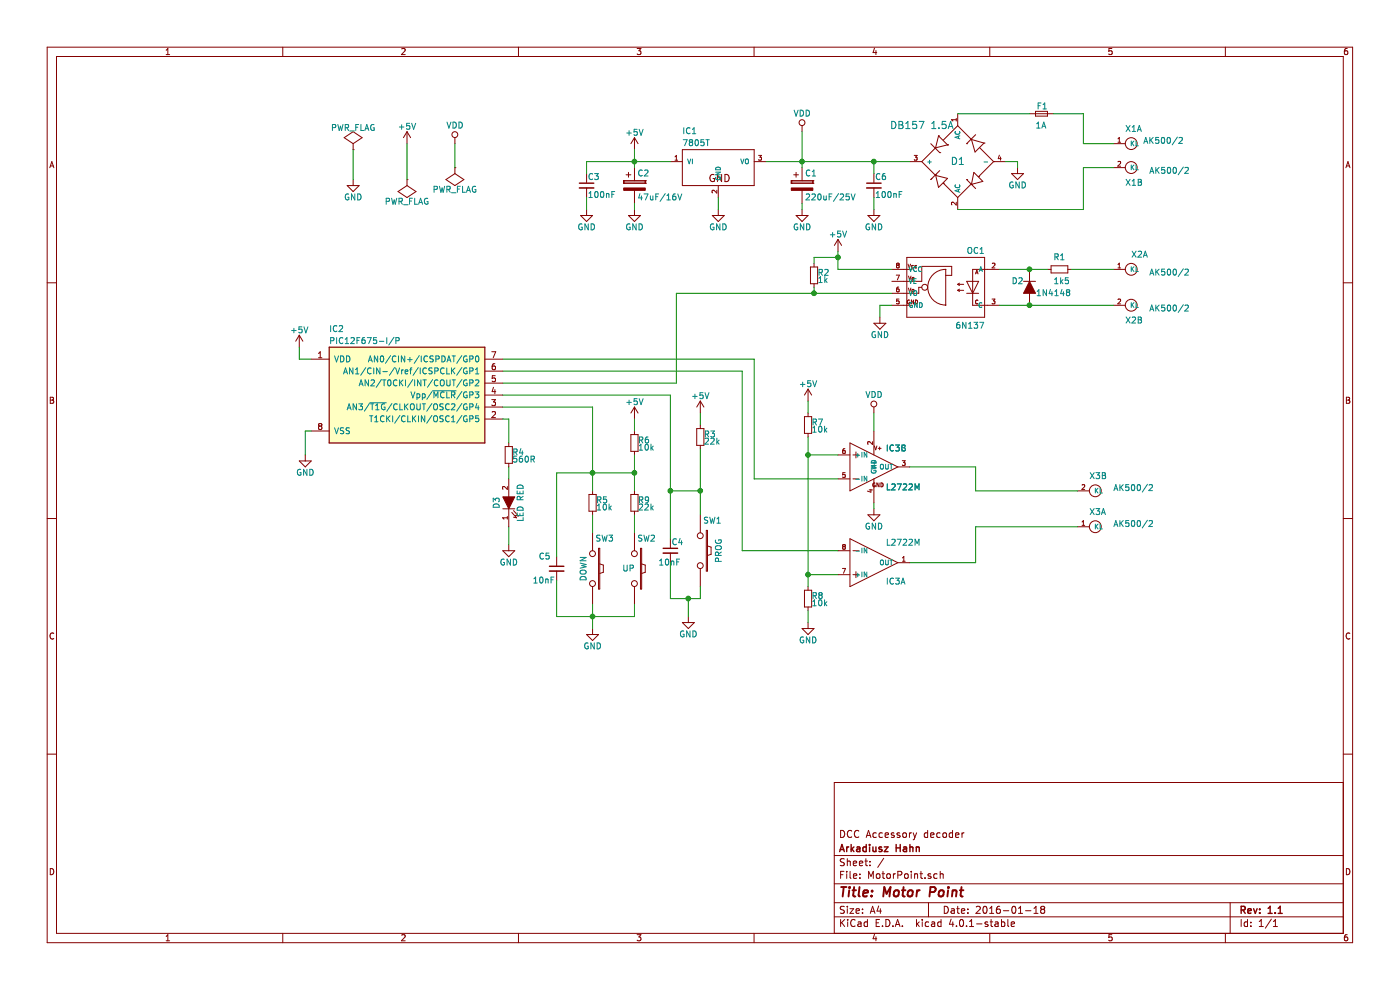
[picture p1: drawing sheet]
EESchema Schematic File Version 2
LIBS:power
LIBS:device
LIBS:transistors
LIBS:conn
LIBS:linear
LIBS:regul
LIBS:74xx
LIBS:cmos4000
LIBS:adc-dac
LIBS:memory
LIBS:xilinx
LIBS:microcontrollers
LIBS:dsp
LIBS:microchip
LIBS:analog_switches
LIBS:motorola
LIBS:texas
LIBS:intel
LIBS:audio
LIBS:interface
LIBS:digital-audio
LIBS:philips
LIBS:display
LIBS:cypress
LIBS:siliconi
LIBS:opto
LIBS:atmel
LIBS:contrib
LIBS:valves
LIBS:optocoupler
LIBS:microchip_pic12mcu
LIBS:linear4
LIBS:con-ptr500+
LIBS:DB-1
LIBS:MotorPoint-cache
EELAYER 25 0
EELAYER END
$Descr A4 11693 8268
encoding utf-8
Sheet 1 1
Title "Motor Point"
Date "2016-01-18"
Rev "1.1"
Comp "Arkadiusz Hahn"
Comment1 "DCC Accessory decoder"
Comment2 ""
Comment3 ""
Comment4 ""
$EndDescr
$Comp
L D D2
U 1 1
P 8600 2400
F 0 "D2" V 8550 2300 50  0000 C CNN
F 1 "1N4148" V 8650 2600 50  0000 C CNN
F 2 "MotorPoint:Diode_DO-41_SOD81_Vertical_KathodeUp" H 8600 2400 50  0001 C CNN
F 3 "" H 8600 2400 50  0000 C CNN
	1    8600 2400
	0    1    1    0   
$EndComp
$Comp
L GND #PWR23
U 1 1
P 7350 2650
F 0 "#PWR23" H 7350 2400 50  0001 C CNN
F 1 "GND" H 7350 2500 50  0000 C CNN
F 2 "" H 7350 2650 50  0000 C CNN
F 3 "" H 7350 2650 50  0000 C CNN
	1    7350 2650
	1    0    0    -1  
$EndComp
$Comp
L GND #PWR14
U 1 1
P 6000 1750
F 0 "#PWR14" H 6000 1500 50  0001 C CNN
F 1 "GND" H 6000 1600 50  0000 C CNN
F 2 "" H 6000 1750 50  0000 C CNN
F 3 "" H 6000 1750 50  0000 C CNN
	1    6000 1750
	1    0    0    -1  
$EndComp
$Comp
L SW_PUSH SW2
U 1 1
P 5300 4750
F 0 "SW2" V 5050 4850 50  0000 C CNN
F 1 "UP" V 5300 4700 50  0000 C CNN
F 2 "MotorPoint:sw_06" H 5300 4750 50  0001 C CNN
F 3 "" H 5300 4750 50  0000 C CNN
	1    5300 4750
	0    1    1    0   
$EndComp
$Comp
L SW_PUSH SW3
U 1 1
P 4950 4750
F 0 "SW3" V 4700 4850 50  0000 C CNN
F 1 "DOWN" H 4950 4670 50  0000 C CNN
F 2 "MotorPoint:sw_06" H 4950 4750 50  0001 C CNN
F 3 "" H 4950 4750 50  0000 C CNN
	1    4950 4750
	0    1    1    0   
$EndComp
$Comp
L SW_PUSH SW1
U 1 1
P 5850 4600
F 0 "SW1" V 5600 4700 50  0000 C CNN
F 1 "PROG" H 5850 4750 50  0000 C CNN
F 2 "MotorPoint:sw_06" H 5850 4600 50  0001 C CNN
F 3 "" H 5850 4600 50  0000 C CNN
	1    5850 4600
	0    1    1    0   
$EndComp
$Comp
L CP C1
U 1 1
P 6700 1550
F 0 "C1" H 6725 1650 50  0000 L CNN
F 1 "220uF/25V" H 6725 1450 50  0000 L CNN
F 2 "MotorPoint:C_Radial_D5_L11_P2.5" H 6738 1400 50  0001 C CNN
F 3 "" H 6700 1550 50  0000 C CNN
	1    6700 1550
	1    0    0    -1  
$EndComp
$Comp
L CP C2
U 1 1
P 5300 1550
F 0 "C2" H 5325 1650 50  0000 L CNN
F 1 "47uF/16V" H 5325 1450 50  0000 L CNN
F 2 "MotorPoint:C_Radial_D5_L11_P2.5" H 5338 1400 50  0001 C CNN
F 3 "" H 5300 1550 50  0000 C CNN
	1    5300 1550
	1    0    0    -1  
$EndComp
$Comp
L C_Small C3
U 1 1
P 4900 1550
F 0 "C3" H 4910 1620 50  0000 L CNN
F 1 "100nF" H 4910 1470 50  0000 L CNN
F 2 "Capacitors_SMD:C_1206_HandSoldering" H 4900 1550 50  0001 C CNN
F 3 "" H 4900 1550 50  0000 C CNN
	1    4900 1550
	1    0    0    -1  
$EndComp
$Comp
L C_Small C4
U 1 1
P 5600 4600
F 0 "C4" H 5610 4670 50  0000 L CNN
F 1 "10nF" H 5500 4500 50  0000 L CNN
F 2 "Capacitors_SMD:C_0805_HandSoldering" H 5600 4600 50  0001 C CNN
F 3 "" H 5600 4600 50  0000 C CNN
	1    5600 4600
	1    0    0    -1  
$EndComp
$Comp
L GND #PWR24
U 1 1
P 8500 1400
F 0 "#PWR24" H 8500 1150 50  0001 C CNN
F 1 "GND" H 8500 1250 50  0000 C CNN
F 2 "" H 8500 1400 50  0000 C CNN
F 3 "" H 8500 1400 50  0000 C CNN
	1    8500 1400
	1    0    0    -1  
$EndComp
$Comp
L GND #PWR16
U 1 1
P 6700 1750
F 0 "#PWR16" H 6700 1500 50  0001 C CNN
F 1 "GND" H 6700 1600 50  0000 C CNN
F 2 "" H 6700 1750 50  0000 C CNN
F 3 "" H 6700 1750 50  0000 C CNN
	1    6700 1750
	1    0    0    -1  
$EndComp
$Comp
L GND #PWR10
U 1 1
P 5300 1750
F 0 "#PWR10" H 5300 1500 50  0001 C CNN
F 1 "GND" H 5300 1600 50  0000 C CNN
F 2 "" H 5300 1750 50  0000 C CNN
F 3 "" H 5300 1750 50  0000 C CNN
	1    5300 1750
	1    0    0    -1  
$EndComp
$Comp
L GND #PWR7
U 1 1
P 4900 1750
F 0 "#PWR7" H 4900 1500 50  0001 C CNN
F 1 "GND" H 4900 1600 50  0000 C CNN
F 2 "" H 4900 1750 50  0000 C CNN
F 3 "" H 4900 1750 50  0000 C CNN
	1    4900 1750
	1    0    0    -1  
$EndComp
$Comp
L R_Small R2
U 1 1
P 6800 2300
F 0 "R2" H 6830 2320 50  0000 L CNN
F 1 "1k" H 6830 2260 50  0000 L CNN
F 2 "Resistors_SMD:R_1206_HandSoldering" H 6800 2300 50  0001 C CNN
F 3 "" H 6800 2300 50  0000 C CNN
	1    6800 2300
	1    0    0    -1  
$EndComp
$Comp
L PIC12F675-I/P IC2
U 1 1
P 3400 3300
F 0 "IC2" H 2750 3850 50  0000 L CNN
F 1 "PIC12F675-I/P" H 2750 3750 50  0000 L CNN
F 2 "MotorPoint:DIP-8_W7.62mm_LongPads" H 3400 3300 50  0001 C CNN
F 3 "" H 3400 3300 50  0000 C CNN
	1    3400 3300
	1    0    0    -1  
$EndComp
$Comp
L 6N137 OC1
U 1 1
P 7850 2450
F 0 "OC1" H 7475 2775 50  0000 L BNN
F 1 "6N137" H 7475 2150 50  0000 L BNN
F 2 "MotorPoint:DIP-8_W7.62mm_LongPads" H 7850 2600 50  0001 C CNN
F 3 "" H 7850 2450 60  0000 C CNN
	1    7850 2450
	-1   0    0    -1  
$EndComp
$Comp
L L2722M IC3
U 2 1
P 7300 3900
F 0 "IC3" H 7400 4025 50  0000 L BNN
F 1 "L2722M" H 7400 3700 50  0000 L BNN
F 2 "MotorPoint:DIP-8_W7.62mm_LongPads" H 7300 4050 50  0001 C CNN
F 3 "" H 7300 3900 60  0000 C CNN
	2    7300 3900
	1    0    0    -1  
$EndComp
$Comp
L L2722M IC3
U 3 1
P 7300 3900
F 0 "IC3" H 7400 4025 50  0000 L BNN
F 1 "L2722M" H 7400 3700 50  0000 L BNN
F 2 "linear4-DIL08" H 7300 4050 50  0001 C CNN
F 3 "" H 7300 3900 60  0000 C CNN
	3    7300 3900
	1    0    0    -1  
$EndComp
$Comp
L AK500/2 X3
U 1 1
P 9200 4400
F 0 "X3" H 9300 4550 50  0000 R TNN
F 1 "AK500/2" H 9100 4450 50  0000 R TNN
F 2 "MotorPoint:AK500-2" H 9200 4550 50  0001 C CNN
F 3 "" H 9200 4400 60  0000 C CNN
	1    9200 4400
	-1   0    0    -1  
$EndComp
$Comp
L AK500/2 X3
U 2 1
P 9200 4100
F 0 "X3" H 9300 4000 50  0000 R TNN
F 1 "AK500/2" H 9100 4100 50  0000 R TNN
F 2 "MotorPoint:AK500-2" H 9200 4250 50  0001 C CNN
F 3 "" H 9200 4100 60  0000 C CNN
	2    9200 4100
	-1   0    0    1   
$EndComp
$Comp
L AK500/2 X1
U 1 1
P 9500 1200
F 0 "X1" H 9600 1350 50  0000 R TNN
F 1 "AK500/2" H 9450 1250 50  0000 R TNN
F 2 "MotorPoint:AK500-2" H 9500 1350 50  0001 C CNN
F 3 "" H 9500 1200 60  0000 C CNN
	1    9500 1200
	-1   0    0    -1  
$EndComp
$Comp
L AK500/2 X1
U 2 1
P 9500 1400
F 0 "X1" H 9600 1300 50  0000 R TNN
F 1 "AK500/2" H 9400 1400 50  0000 R TNN
F 2 "MotorPoint:AK500-2" H 9500 1550 50  0001 C CNN
F 3 "" H 9500 1400 60  0000 C CNN
	2    9500 1400
	-1   0    0    -1  
$EndComp
$Comp
L AK500/2 X2
U 1 1
P 9500 2250
F 0 "X2" H 9550 2400 50  0000 R TNN
F 1 "AK500/2" H 9400 2250 50  0000 R TNN
F 2 "MotorPoint:AK500-2" H 9500 2400 50  0001 C CNN
F 3 "" H 9500 2250 60  0000 C CNN
	1    9500 2250
	-1   0    0    -1  
$EndComp
$Comp
L AK500/2 X2
U 2 1
P 9500 2550
F 0 "X2" H 9600 2450 50  0000 R TNN
F 1 "AK500/2" H 9400 2550 50  0000 R TNN
F 2 "MotorPoint:AK500-2" H 9500 2700 50  0001 C CNN
F 3 "" H 9500 2550 60  0000 C CNN
	2    9500 2550
	-1   0    0    -1  
$EndComp
$Comp
L B250C1000DIL D1
U 1 1
P 8000 1350
F 0 "D1" V 8000 1350 60  0000 C CNN
F 1 "DB157 1.5A" V 7700 1050 60  0000 C CNN
F 2 "MotorPoint:DB-1" H 8000 1350 60  0001 C CNN
F 3 "" H 8000 1350 60  0000 C CNN
	1    8000 1350
	0    1    1    0   
$EndComp
$Comp
L +5V #PWR9
U 1 1
P 5300 1250
F 0 "#PWR9" H 5300 1100 50  0001 C CNN
F 1 "+5V" H 5300 1390 50  0000 C CNN
F 2 "" H 5300 1250 50  0000 C CNN
F 3 "" H 5300 1250 50  0000 C CNN
	1    5300 1250
	1    0    0    -1  
$EndComp
$Comp
L +5V #PWR1
U 1 1
P 2500 2900
F 0 "#PWR1" H 2500 2750 50  0001 C CNN
F 1 "+5V" H 2500 3040 50  0000 C CNN
F 2 "" H 2500 2900 50  0000 C CNN
F 3 "" H 2500 2900 50  0000 C CNN
	1    2500 2900
	1    0    0    -1  
$EndComp
$Comp
L +5V #PWR19
U 1 1
P 7000 2100
F 0 "#PWR19" H 7000 1950 50  0001 C CNN
F 1 "+5V" H 7000 2240 50  0000 C CNN
F 2 "" H 7000 2100 50  0000 C CNN
F 3 "" H 7000 2100 50  0000 C CNN
	1    7000 2100
	1    0    0    -1  
$EndComp
$Comp
L GND #PWR2
U 1 1
P 2550 3800
F 0 "#PWR2" H 2550 3550 50  0001 C CNN
F 1 "GND" H 2550 3650 50  0000 C CNN
F 2 "" H 2550 3800 50  0000 C CNN
F 3 "" H 2550 3800 50  0000 C CNN
	1    2550 3800
	1    0    0    -1  
$EndComp
$Comp
L GND #PWR22
U 1 1
P 7300 4250
F 0 "#PWR22" H 7300 4000 50  0001 C CNN
F 1 "GND" H 7300 4100 50  0000 C CNN
F 2 "" H 7300 4250 50  0000 C CNN
F 3 "" H 7300 4250 50  0000 C CNN
	1    7300 4250
	1    0    0    -1  
$EndComp
$Comp
L R_Small R7
U 1 1
P 6750 3550
F 0 "R7" H 6780 3570 50  0000 L CNN
F 1 "10k" H 6780 3510 50  0000 L CNN
F 2 "Resistors_SMD:R_0805_HandSoldering" H 6750 3550 50  0001 C CNN
F 3 "" H 6750 3550 50  0000 C CNN
	1    6750 3550
	1    0    0    -1  
$EndComp
$Comp
L R_Small R8
U 1 1
P 6750 5000
F 0 "R8" H 6780 5020 50  0000 L CNN
F 1 "10k" H 6780 4960 50  0000 L CNN
F 2 "Resistors_SMD:R_0805_HandSoldering" H 6750 5000 50  0001 C CNN
F 3 "" H 6750 5000 50  0000 C CNN
	1    6750 5000
	1    0    0    -1  
$EndComp
$Comp
L GND #PWR18
U 1 1
P 6750 5200
F 0 "#PWR18" H 6750 4950 50  0001 C CNN
F 1 "GND" H 6750 5050 50  0000 C CNN
F 2 "" H 6750 5200 50  0000 C CNN
F 3 "" H 6750 5200 50  0000 C CNN
	1    6750 5200
	1    0    0    -1  
$EndComp
$Comp
L +5V #PWR17
U 1 1
P 6750 3350
F 0 "#PWR17" H 6750 3200 50  0001 C CNN
F 1 "+5V" H 6750 3490 50  0000 C CNN
F 2 "" H 6750 3350 50  0000 C CNN
F 3 "" H 6750 3350 50  0000 C CNN
	1    6750 3350
	1    0    0    -1  
$EndComp
$Comp
L VDD #PWR15
U 1 1
P 6700 1100
F 0 "#PWR15" H 6700 950 50  0001 C CNN
F 1 "VDD" H 6700 1250 50  0000 C CNN
F 2 "" H 6700 1100 50  0000 C CNN
F 3 "" H 6700 1100 50  0000 C CNN
	1    6700 1100
	1    0    0    -1  
$EndComp
$Comp
L VDD #PWR21
U 1 1
P 7300 3450
F 0 "#PWR21" H 7300 3300 50  0001 C CNN
F 1 "VDD" H 7300 3600 50  0000 C CNN
F 2 "" H 7300 3450 50  0000 C CNN
F 3 "" H 7300 3450 50  0000 C CNN
	1    7300 3450
	1    0    0    -1  
$EndComp
$Comp
L L2722M IC3
U 1 1
P 7300 4700
F 0 "IC3" H 7400 4825 50  0000 L BNN
F 1 "L2722M" H 7400 4500 50  0000 L BNN
F 2 "MotorPoint:DIP-8_W7.62mm_LongPads" H 7300 4850 50  0001 C CNN
F 3 "" H 7300 4700 60  0000 C CNN
	1    7300 4700
	1    0    0    1   
$EndComp
$Comp
L LED D3
U 1 1
P 4250 4200
F 0 "D3" H 4250 4300 50  0000 C CNN
F 1 "LED RED" H 4250 4100 50  0000 C CNN
F 2 "MotorPoint:LED-3MM" H 4250 4200 50  0001 C CNN
F 3 "" H 4250 4200 50  0000 C CNN
	1    4250 4200
	0    -1   -1   0   
$EndComp
$Comp
L R_Small R4
U 1 1
P 4250 3800
F 0 "R4" H 4280 3820 50  0000 L CNN
F 1 "560R" H 4280 3760 50  0000 L CNN
F 2 "Resistors_SMD:R_0805_HandSoldering" H 4250 3800 50  0001 C CNN
F 3 "" H 4250 3800 50  0000 C CNN
	1    4250 3800
	1    0    0    -1  
$EndComp
$Comp
L GND #PWR6
U 1 1
P 4250 4550
F 0 "#PWR6" H 4250 4300 50  0001 C CNN
F 1 "GND" H 4250 4400 50  0000 C CNN
F 2 "" H 4250 4550 50  0000 C CNN
F 3 "" H 4250 4550 50  0000 C CNN
	1    4250 4550
	1    0    0    -1  
$EndComp
$Comp
L R_Small R3
U 1 1
P 5850 3650
F 0 "R3" H 5880 3670 50  0000 L CNN
F 1 "22k" H 5880 3610 50  0000 L CNN
F 2 "Resistors_SMD:R_1206_HandSoldering" H 5850 3650 50  0001 C CNN
F 3 "" H 5850 3650 50  0000 C CNN
	1    5850 3650
	1    0    0    -1  
$EndComp
$Comp
L +5V #PWR13
U 1 1
P 5850 3450
F 0 "#PWR13" H 5850 3300 50  0001 C CNN
F 1 "+5V" H 5850 3590 50  0000 C CNN
F 2 "" H 5850 3450 50  0000 C CNN
F 3 "" H 5850 3450 50  0000 C CNN
	1    5850 3450
	1    0    0    -1  
$EndComp
$Comp
L GND #PWR12
U 1 1
P 5750 5150
F 0 "#PWR12" H 5750 4900 50  0001 C CNN
F 1 "GND" H 5750 5000 50  0000 C CNN
F 2 "" H 5750 5150 50  0000 C CNN
F 3 "" H 5750 5150 50  0000 C CNN
	1    5750 5150
	1    0    0    -1  
$EndComp
$Comp
L R_Small R1
U 1 1
P 8850 2250
F 0 "R1" V 8750 2200 50  0000 L CNN
F 1 "1k5" V 8950 2200 50  0000 L CNN
F 2 "Resistors_SMD:R_0805_HandSoldering" H 8850 2250 50  0001 C CNN
F 3 "" H 8850 2250 50  0000 C CNN
	1    8850 2250
	0    1    1    0   
$EndComp
$Comp
L C_Small C5
U 1 1
P 4650 4750
F 0 "C5" H 4500 4850 50  0000 L CNN
F 1 "10nF" H 4450 4650 50  0000 L CNN
F 2 "Capacitors_SMD:C_0805_HandSoldering" H 4650 4750 50  0001 C CNN
F 3 "" H 4650 4750 50  0000 C CNN
	1    4650 4750
	1    0    0    -1  
$EndComp
$Comp
L R_Small R5
U 1 1
P 4950 4200
F 0 "R5" H 4980 4220 50  0000 L CNN
F 1 "10k" H 4980 4160 50  0000 L CNN
F 2 "Resistors_SMD:R_0805_HandSoldering" H 4950 4200 50  0001 C CNN
F 3 "" H 4950 4200 50  0000 C CNN
	1    4950 4200
	1    0    0    -1  
$EndComp
$Comp
L R_Small R9
U 1 1
P 5300 4200
F 0 "R9" H 5330 4220 50  0000 L CNN
F 1 "22k" H 5330 4160 50  0000 L CNN
F 2 "Resistors_SMD:R_0805_HandSoldering" H 5300 4200 50  0001 C CNN
F 3 "" H 5300 4200 50  0000 C CNN
	1    5300 4200
	1    0    0    -1  
$EndComp
$Comp
L R_Small R6
U 1 1
P 5300 3700
F 0 "R6" H 5330 3720 50  0000 L CNN
F 1 "10k" H 5330 3660 50  0000 L CNN
F 2 "Resistors_SMD:R_0805_HandSoldering" H 5300 3700 50  0001 C CNN
F 3 "" H 5300 3700 50  0000 C CNN
	1    5300 3700
	1    0    0    -1  
$EndComp
$Comp
L +5V #PWR11
U 1 1
P 5300 3500
F 0 "#PWR11" H 5300 3350 50  0001 C CNN
F 1 "+5V" H 5300 3640 50  0000 C CNN
F 2 "" H 5300 3500 50  0000 C CNN
F 3 "" H 5300 3500 50  0000 C CNN
	1    5300 3500
	1    0    0    -1  
$EndComp
$Comp
L GND #PWR8
U 1 1
P 4950 5250
F 0 "#PWR8" H 4950 5000 50  0001 C CNN
F 1 "GND" H 4950 5100 50  0000 C CNN
F 2 "" H 4950 5250 50  0000 C CNN
F 3 "" H 4950 5250 50  0000 C CNN
	1    4950 5250
	1    0    0    -1  
$EndComp
$Comp
L PWR_FLAG #FLG2
U 1 1
P 3400 1500
F 0 "#FLG2" H 3400 1595 50  0001 C CNN
F 1 "PWR_FLAG" H 3400 1680 50  0000 C CNN
F 2 "" H 3400 1500 50  0000 C CNN
F 3 "" H 3400 1500 50  0000 C CNN
	1    3400 1500
	-1   0    0    1   
$EndComp
$Comp
L PWR_FLAG #FLG1
U 1 1
P 2950 1250
F 0 "#FLG1" H 2950 1345 50  0001 C CNN
F 1 "PWR_FLAG" H 2950 1430 50  0000 C CNN
F 2 "" H 2950 1250 50  0000 C CNN
F 3 "" H 2950 1250 50  0000 C CNN
	1    2950 1250
	1    0    0    -1  
$EndComp
$Comp
L GND #PWR3
U 1 1
P 2950 1500
F 0 "#PWR3" H 2950 1250 50  0001 C CNN
F 1 "GND" H 2950 1350 50  0000 C CNN
F 2 "" H 2950 1500 50  0000 C CNN
F 3 "" H 2950 1500 50  0000 C CNN
	1    2950 1500
	1    0    0    -1  
$EndComp
$Comp
L +5V #PWR4
U 1 1
P 3400 1200
F 0 "#PWR4" H 3400 1050 50  0001 C CNN
F 1 "+5V" H 3400 1340 50  0000 C CNN
F 2 "" H 3400 1200 50  0000 C CNN
F 3 "" H 3400 1200 50  0000 C CNN
	1    3400 1200
	1    0    0    -1  
$EndComp
$Comp
L VDD #PWR5
U 1 1
P 3800 1200
F 0 "#PWR5" H 3800 1050 50  0001 C CNN
F 1 "VDD" H 3800 1350 50  0000 C CNN
F 2 "" H 3800 1200 50  0000 C CNN
F 3 "" H 3800 1200 50  0000 C CNN
	1    3800 1200
	1    0    0    -1  
$EndComp
$Comp
L PWR_FLAG #FLG3
U 1 1
P 3800 1400
F 0 "#FLG3" H 3800 1495 50  0001 C CNN
F 1 "PWR_FLAG" H 3800 1580 50  0000 C CNN
F 2 "" H 3800 1400 50  0000 C CNN
F 3 "" H 3800 1400 50  0000 C CNN
	1    3800 1400
	-1   0    0    1   
$EndComp
$Comp
L 7805T IC1
U 1 1
P 6000 1350
F 0 "IC1" H 5700 1575 50  0000 L BNN
F 1 "7805T" H 5700 1475 50  0000 L BNN
F 2 "MotorPoint:LM_78SXX" H 6000 1500 50  0001 C CNN
F 3 "" H 6000 1350 60  0000 C CNN
	1    6000 1350
	1    0    0    -1  
$EndComp
Wire Wire Line
	6400 1350 7600 1350
Wire Wire Line
	6000 1650 6000 1750
Wire Wire Line
	4900 1350 5600 1350
Wire Wire Line
	4900 1350 4900 1450
Wire Wire Line
	5300 1250 5300 1400
Connection ~ 5300 1350
Wire Wire Line
	5300 1750 5300 1700
Wire Wire Line
	4900 1750 4900 1650
Wire Wire Line
	6700 1100 6700 1400
Connection ~ 6700 1350
Wire Wire Line
	6700 1750 6700 1700
Wire Wire Line
	2600 3600 2550 3600
Wire Wire Line
	2550 3600 2550 3800
Wire Wire Line
	2600 3000 2500 3000
Wire Wire Line
	2500 3000 2500 2900
Wire Wire Line
	8350 2550 9300 2550
Connection ~ 8600 2250
Connection ~ 8600 2550
Wire Wire Line
	9050 950  9050 1200
Wire Wire Line
	9050 1200 9300 1200
Wire Wire Line
	8000 1750 9050 1750
Wire Wire Line
	9050 1750 9050 1400
Wire Wire Line
	9050 1400 9300 1400
Wire Wire Line
	7450 2550 7350 2550
Wire Wire Line
	7350 2550 7350 2650
Wire Wire Line
	5650 2450 7450 2450
Wire Wire Line
	6750 3650 6750 4900
Connection ~ 6750 4800
Wire Wire Line
	7300 4200 7300 4250
Wire Wire Line
	6750 5100 6750 5200
Connection ~ 6750 3800
Wire Wire Line
	6750 3450 6750 3350
Wire Wire Line
	8150 3900 8150 4100
Wire Wire Line
	6300 3000 4200 3000
Wire Wire Line
	7000 3800 6750 3800
Wire Wire Line
	7000 4800 6750 4800
Wire Wire Line
	6300 4000 6300 3000
Wire Wire Line
	6200 4600 6200 3100
Wire Wire Line
	6200 3100 4200 3100
Wire Wire Line
	4200 3500 4250 3500
Wire Wire Line
	4250 3500 4250 3700
Wire Wire Line
	4250 3900 4250 4000
Wire Wire Line
	4250 4400 4250 4550
Wire Wire Line
	8150 4700 7600 4700
Wire Wire Line
	7600 3900 8150 3900
Wire Wire Line
	4200 3200 5650 3200
Wire Wire Line
	5650 3200 5650 2450
Wire Wire Line
	5850 3550 5850 3450
Wire Wire Line
	5850 3750 5850 4300
Wire Wire Line
	5600 3300 5600 4500
Wire Wire Line
	5600 4100 5850 4100
Connection ~ 5850 4100
Wire Wire Line
	5850 5000 5850 4900
Wire Wire Line
	5600 5000 5850 5000
Wire Wire Line
	5600 5000 5600 4700
Wire Wire Line
	4200 3300 5600 3300
Connection ~ 5600 4100
Wire Wire Line
	9300 2250 8950 2250
Wire Wire Line
	8350 2250 8750 2250
Wire Wire Line
	8150 4400 8150 4700
Wire Wire Line
	5300 3500 5300 3600
Wire Wire Line
	5300 3800 5300 4100
Wire Wire Line
	4950 3400 4950 4100
Wire Wire Line
	4650 3950 5300 3950
Connection ~ 5300 3950
Wire Wire Line
	5300 4300 5300 4450
Wire Wire Line
	4950 4300 4950 4450
Wire Wire Line
	4200 3400 4950 3400
Connection ~ 4950 3950
Wire Wire Line
	4650 3950 4650 4650
Wire Wire Line
	5300 5150 5300 5050
Wire Wire Line
	4650 5150 5300 5150
Wire Wire Line
	4950 5050 4950 5250
Wire Wire Line
	4650 4850 4650 5150
Connection ~ 4950 5150
Wire Wire Line
	6800 2400 6800 2450
Connection ~ 6800 2450
Wire Wire Line
	6800 2200 6800 2150
Wire Wire Line
	6800 2150 7000 2150
Connection ~ 7000 2150
Wire Wire Line
	7000 2250 7450 2250
Wire Wire Line
	8400 1350 8500 1350
Wire Wire Line
	8500 1350 8500 1400
Wire Wire Line
	7300 3600 7300 3450
Wire Wire Line
	5750 5150 5750 5000
Connection ~ 5750 5000
Wire Wire Line
	3800 1200 3800 1400
Wire Wire Line
	3400 1200 3400 1500
Wire Wire Line
	2950 1250 2950 1500
Wire Wire Line
	7000 4600 6200 4600
Wire Wire Line
	7000 4000 6300 4000
Wire Wire Line
	8150 4100 9000 4100
Wire Wire Line
	9000 4400 8150 4400
Wire Wire Line
	7000 2100 7000 2250
$Comp
L F_Small F1
U 1 1
P 8700 950
F 0 "F1" H 8660 1010 50  0000 L CNN
F 1 "1A" H 8650 850 50  0000 L CNN
F 2 "MotorPoint:Fuse_TE5_Littlefuse-395Series" H 8700 950 50  0001 C CNN
F 3 "" H 8700 950 50  0000 C CNN
	1    8700 950 
	1    0    0    -1  
$EndComp
Wire Wire Line
	8000 950  8600 950 
Wire Wire Line
	8800 950  9050 950 
$Comp
L C_Small C6
U 1 1
P 7300 1550
F 0 "C6" H 7310 1620 50  0000 L CNN
F 1 "100nF" H 7310 1470 50  0000 L CNN
F 2 "Capacitors_SMD:C_1206_HandSoldering" H 7300 1550 50  0001 C CNN
F 3 "" H 7300 1550 50  0000 C CNN
	1    7300 1550
	1    0    0    -1  
$EndComp
$Comp
L GND #PWR20
U 1 1
P 7300 1750
F 0 "#PWR20" H 7300 1500 50  0001 C CNN
F 1 "GND" H 7300 1600 50  0000 C CNN
F 2 "" H 7300 1750 50  0000 C CNN
F 3 "" H 7300 1750 50  0000 C CNN
	1    7300 1750
	1    0    0    -1  
$EndComp
Wire Wire Line
	7300 1350 7300 1450
Connection ~ 7300 1350
Wire Wire Line
	7300 1650 7300 1750
$EndSCHEMATC
